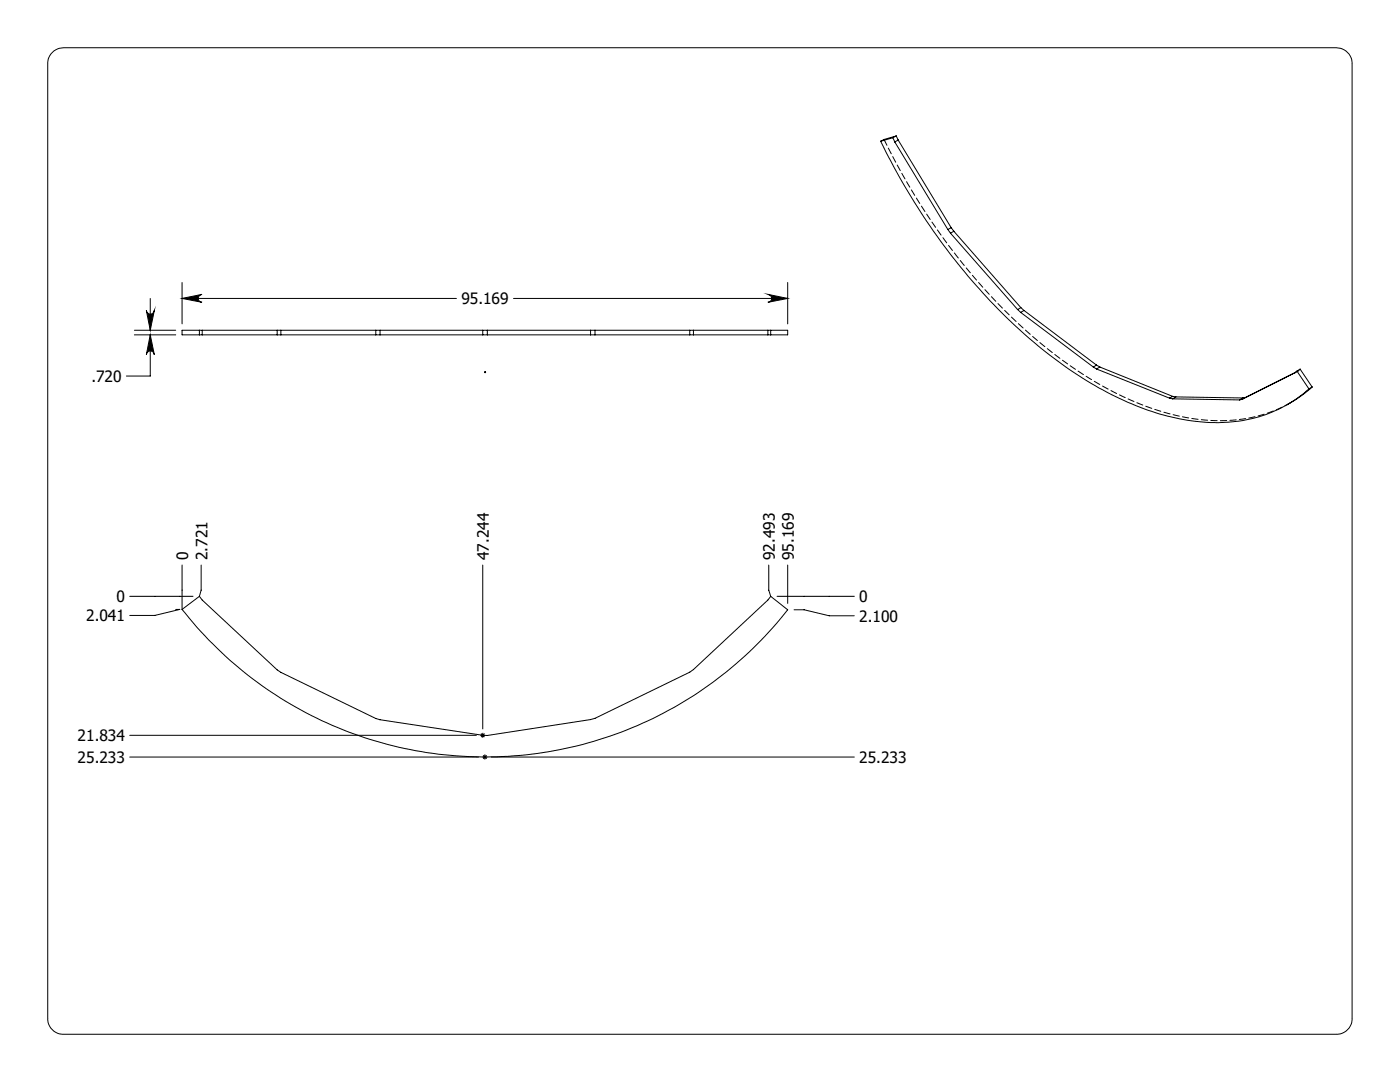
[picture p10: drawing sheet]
<svg xmlns="http://www.w3.org/2000/svg" width="279mm" height="216mm" viewBox="0 0 279 216" stroke-linecap="round" stroke-linejoin="round" font-family="sans-serif">
<g fill="none" stroke="#000" stroke-width=".2">
<path d="M10.2 10.8a3.3 3.3 0 0 1 2.5-1.3h254a3.2 3.2 0 0 1 3.1 3.2v190.5a3.1 3.1 0 0 1-3.1 3.2h-254a3.1 3.1 0 0 1-3.2-3.2v-190.5a2.93 2.93 0 0 1 .7-1.9zM175.8 28.2a122.1 122.1 0 0 0 33.7 42.7 64.4 64.4 0 0 0 25.1 12.5 30.8 30.8 0 0 0 22.3-2.6l1.7-1.1 2.6-2.1M178.2 27.5l-2.4 .7M178.2 27.5l.4 .8M178.6 28.3l10.6 17.5M178.9 27.1l-2.5 .7-.6 .4M178.9 27.1l-.7 .4M178.9 27.1l.3 .8M179.2 27.9l-.6 .4M179.2 27.9l10.6 17.5M30 59.5v6.4M36.3 56.4v8.2"/>
<path d="M36.3 59.5h54.8M36.3 59.5l4-.8a.79 .79 0 0 0-.7 .8 .79 .79 0 0 0 .7 .8zM102.5 59.5h54.7M153.2 58.7l4 .8-4 .8a.79 .79 0 0 0 .8-.8 .79 .79 0 0 0-.8-.8zM157.2 56.4v8.2M189.2 45.8l.5 .7M189.7 46.5l13.4 15.3M189.8 45.4l-.6 .4M189.8 45.4l.6 .7M190.4 46.1l-.7 .4M190.4 46.1l13.3 15.3M26.8 66.8h8.3"/>
<path d="M26.8 65.9h8.3M29.2 61.9a.79 .79 0 0 0 .8 .8 .79 .79 0 0 0 .8-.8l-.8 4zM30 66.8v8.2h-4.8M30 66.8l.8 4a.79 .79 0 0 0-.8-.8 .79 .79 0 0 0-.8 .8zM36.3 65.9h120.9v.9h-120.9zM39.8 65.9v.9M40.4 65.9v.9M55.3 65.9v.9M56.1 65.9v.9M75 65.9v.9M75.8 65.9v.9M96.3 65.9v.9"/>
<path d="M96.7 74.3h.2M96.8 74.1v.3M97.3 65.9v.9M117.9 65.9v.9M118.7 65.9v.9M137.7 65.9v.9M138.4 65.9v.9M153.2 65.9v.9M153.8 65.9v.9M203.1 61.8l.6 .5M203.7 62.3l14.5 10.9M203.7 61.4l-.6 .4"/>
<path d="M203.7 61.4l.7 .5M204.4 61.9l-.7 .4M204.4 61.9l14.4 10.9M218.2 73.2l.6 .4M218.8 73.6l14.6 5.8M218.8 72.8l-.6 .4M218.8 72.8l.7 .4M219.5 73.2l-.7 .4M219.5 73.2l14.5 5.9M233.4 79.4l.6 .2M234 79.6l13.4 .2M234 79.1l-.6 .3"/>
<path d="M234 79.1l.7 .1M234.7 79.2l-.7 .4M234.7 79.2l13.3 .2M247.9 79.7l-.5 .1M248 79.4l-.6 .4M248.6 79.3l-.7 .4M248.6 79.3l-.6 .1M258.6 74.3l-10 5M258.8 74l2.4 3.6M258.8 74l.7-.3 2.4 3.5M258.8 74l-.4 .4-10.5 5.3M261.9 77.2l-2.1 1.7-2.9 1.9"/>
<path d="M261.9 77.2l-.7 .4M25.9 119h12.6M36.3 112.7v8.9M39.8 119l.6 .7 14.9 14 .8 .5 18.9 9.2 .8 .2 21.5 3.2 20.6-3.2 .8-.3 19-9.2 .7-.5 14.8-13.9 .6-.7M39.8 119l-3.5 2.6M40.1 112.7v5.1l-.3 1.2M96.3 112.7v32.8M153.4 112.7v5.1l.4 1.2M153.8 119l3.4 2.7a76.8 76.8 0 0 1-120.9-.1M155.1 119h15.4M157.2 112.7v7.7M35.1 121.6h.8l-5 1.2h-5"/>
<path d="M158.5 121.7h2l5 1.2h5M25.9 151.1h69.6M25.9 146.7h69.2M95.8 146.7h1M96 146.4l.7 .7M96.3 151.1h1M96.3 146.2v1M96.4 150.7l.7 .7M96.7 146.4l-.7 .7M96.8 150.5v1.1M97.1 150.7l-.7 .7M98 151.1h72.5"/>
</g>
<path d="M36.3 59.5l4-.8a.79 .79 0 0 0-.7 .8 .79 .79 0 0 0 .7 .8zM153.2 58.7l4 .8-4 .8a.79 .79 0 0 0 .8-.8 .79 .79 0 0 0-.8-.8zM30 66.8l.8 4a.79 .79 0 0 0-.8-.8 .79 .79 0 0 0-.8 .8zM29.2 61.9a.79 .79 0 0 0 .8 .8 .79 .79 0 0 0 .8-.8l-.8 4z" fill="#000"/>
<path d="M176.4 27.8a121.6 121.6 0 0 0 34.6 43.3 62 62 0 0 0 26.6 12.4 29.7 29.7 0 0 0 20-3.2M259.1 74l-.5 .3M259.5 73.6l-.4 .4" fill="none" stroke="#000" stroke-width=".2" stroke-dasharray="1.3 .6"/>
<path d="M258.4 74.4l.7-.4" fill="none" stroke="#000" stroke-width=".2" stroke-dasharray="1.3 .6" stroke-dashoffset=".4"/>
<g font-size="3.1">
<text x="92.1" y="60.7">95.169</text>
<text x="18.2" y="76.2">.720</text>
<text x="37.6" y="111.8" transform="rotate(-90 37.6 111.8)">0</text>
<text x="41.4" y="111.8" transform="rotate(-90 41.4 111.8)">2.721</text>
<text x="97.6" y="111.8" transform="rotate(-90 97.6 111.8)">47.244</text>
<text x="154.7" y="111.8" transform="rotate(-90 154.7 111.8)">92.493</text>
<text x="158.5" y="111.8" transform="rotate(-90 158.5 111.8)">95.169</text>
<text x="17.2" y="124">2.041</text>
<text x="23.2" y="120.2">0</text>
<text x="171.5" y="120.2">0</text>
<text x="171.5" y="124.1">2.100</text>
<text x="15.5" y="147.9">21.834</text>
<text x="15.5" y="152.2">25.233</text>
<text x="171.5" y="152.2">25.233</text>
</g>
</svg>
